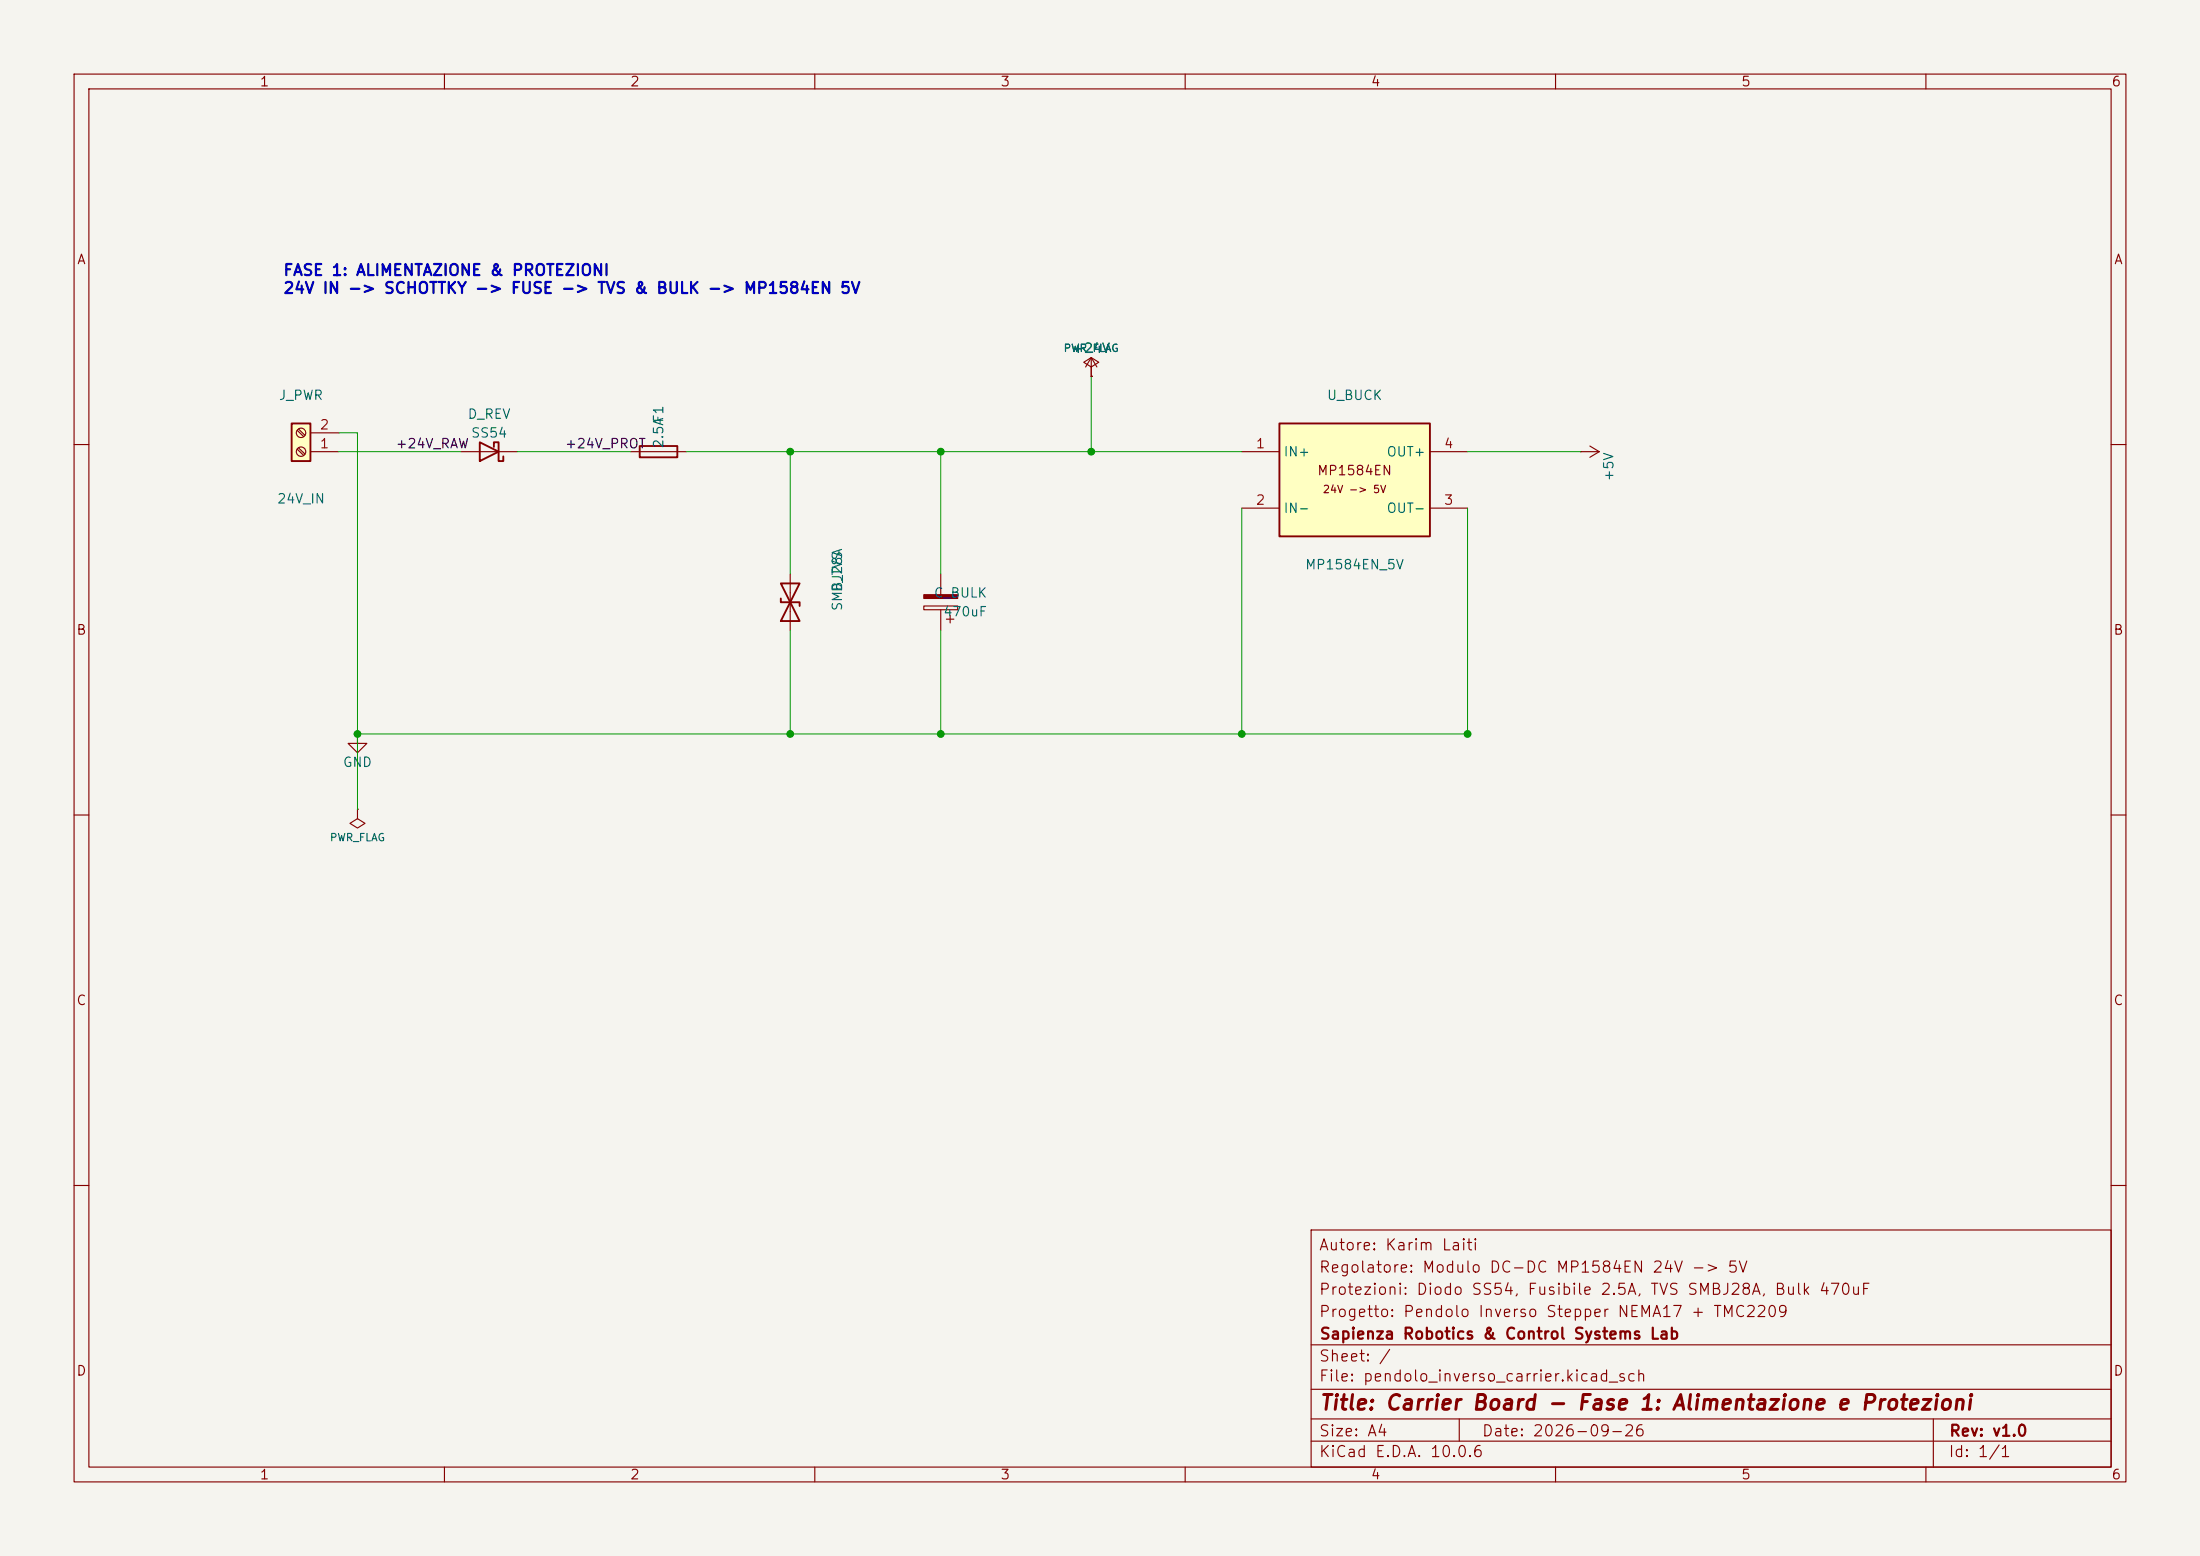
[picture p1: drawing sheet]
(kicad_sch
 (version 20250114)
 (generator "eeschema")
 (generator_version "10.0")
 (paper "A4")
 (title_block
  (title "Carrier Board - Fase 1: Alimentazione e Protezioni")
  (date "2026-09-26")
  (rev "v1.0")
  (company "Sapienza Robotics & Control Systems Lab")
  (comment 1 "Progetto: Pendolo Inverso Stepper NEMA17 + TMC2209")
  (comment 2 "Protezioni: Diodo SS54, Fusibile 2.5A, TVS SMBJ28A, Bulk 470uF")
  (comment 3 "Regolatore: Modulo DC-DC MP1584EN 24V -> 5V")
  (comment 4 "Autore: Karim Laiti"))
 (lib_symbols
(symbol "Connector:Screw_Terminal_01x02"
  (pin_names
   (offset 1.016) (hide yes))
  (exclude_from_sim no)
  (in_bom yes)
  (on_board yes)
  (in_pos_files yes)
  (duplicate_pin_numbers_are_jumpers no)
  (property "Reference" "J" (at 0 2.54 0) (show_name no) (do_not_autoplace no) (effects (font (size 1.27 1.27))))
  (property "Value" "Screw_Terminal_01x02" (at 0 -5.08 0) (show_name no) (do_not_autoplace no) (effects (font (size 1.27 1.27))))
  (property "Footprint" "" (at 0 0 0) (show_name no) (do_not_autoplace no) (hide yes) (effects (font (size 1.27 1.27))))
  (property "Datasheet" "" (at 0 0 0) (show_name no) (do_not_autoplace no) (hide yes) (effects (font (size 1.27 1.27))))
  (property "Description" "Generic screw terminal, single row, 01x02, script generated (kicad-library-utils/schlib/autogen/connector/)" (at 0 0 0) (show_name no) (do_not_autoplace no) (hide yes) (effects (font (size 1.27 1.27))))
  (symbol "Screw_Terminal_01x02_1_1"
   (rectangle (start -1.27 1.27) (end 1.27 -3.81) (stroke (width 0.254) (type default)) (fill (type background)))
   (polyline (pts (xy -0.5334 0.3302) (xy 0.3302 -0.508)) (stroke (width 0.1524) (type default)) (fill (type none)))
   (polyline (pts (xy -0.5334 -2.2098) (xy 0.3302 -3.048)) (stroke (width 0.1524) (type default)) (fill (type none)))
   (polyline (pts (xy -0.3556 0.508) (xy 0.508 -0.3302)) (stroke (width 0.1524) (type default)) (fill (type none)))
   (polyline (pts (xy -0.3556 -2.032) (xy 0.508 -2.8702)) (stroke (width 0.1524) (type default)) (fill (type none)))
   (circle (center 0 0) (radius 0.635) (stroke (width 0.1524) (type default)) (fill (type none)))
   (circle (center 0 -2.54) (radius 0.635) (stroke (width 0.1524) (type default)) (fill (type none)))
   (pin passive line (at -5.08 0 0) (length 3.81) (name "Pin_1" (effects (font (size 1.27 1.27)))) (number "1" (effects (font (size 1.27 1.27)))))
   (pin passive line (at -5.08 -2.54 0) (length 3.81) (name "Pin_2" (effects (font (size 1.27 1.27)))) (number "2" (effects (font (size 1.27 1.27))))))
  (embedded_fonts no))
(symbol "Device:D_Schottky"
  (pin_numbers (hide yes))
  (pin_names
   (offset 1.016) (hide yes))
  (exclude_from_sim no)
  (in_bom yes)
  (on_board yes)
  (in_pos_files yes)
  (duplicate_pin_numbers_are_jumpers no)
  (property "Reference" "D" (at 0 2.54 0) (show_name no) (do_not_autoplace no) (effects (font (size 1.27 1.27))))
  (property "Value" "D_Schottky" (at 0 -2.54 0) (show_name no) (do_not_autoplace no) (effects (font (size 1.27 1.27))))
  (property "Footprint" "" (at 0 0 0) (show_name no) (do_not_autoplace no) (hide yes) (effects (font (size 1.27 1.27))))
  (property "Datasheet" "" (at 0 0 0) (show_name no) (do_not_autoplace no) (hide yes) (effects (font (size 1.27 1.27))))
  (property "Description" "Schottky diode" (at 0 0 0) (show_name no) (do_not_autoplace no) (hide yes) (effects (font (size 1.27 1.27))))
  (symbol "D_Schottky_0_1"
   (polyline (pts (xy -1.905 0.635) (xy -1.905 1.27) (xy -1.27 1.27) (xy -1.27 -1.27) (xy -0.635 -1.27) (xy -0.635 -0.635)) (stroke (width 0.254) (type default)) (fill (type none)))
   (polyline (pts (xy 1.27 1.27) (xy 1.27 -1.27) (xy -1.27 0) (xy 1.27 1.27)) (stroke (width 0.254) (type default)) (fill (type none)))
   (polyline (pts (xy 1.27 0) (xy -1.27 0)) (stroke (width 0) (type default)) (fill (type none))))
  (symbol "D_Schottky_1_1"
   (pin passive line (at -3.81 0 0) (length 2.54) (name "K" (effects (font (size 1.27 1.27)))) (number "1" (effects (font (size 1.27 1.27)))))
   (pin passive line (at 3.81 0 180) (length 2.54) (name "A" (effects (font (size 1.27 1.27)))) (number "2" (effects (font (size 1.27 1.27))))))
  (embedded_fonts no))
(symbol "Device:Fuse"
  (pin_numbers (hide yes))
  (pin_names
   (offset 0))
  (exclude_from_sim no)
  (in_bom yes)
  (on_board yes)
  (in_pos_files yes)
  (duplicate_pin_numbers_are_jumpers no)
  (property "Reference" "F" (at 2.032 0 90) (show_name no) (do_not_autoplace no) (effects (font (size 1.27 1.27))))
  (property "Value" "Fuse" (at -1.905 0 90) (show_name no) (do_not_autoplace no) (effects (font (size 1.27 1.27))))
  (property "Footprint" "" (at -1.778 0 90) (show_name no) (do_not_autoplace no) (hide yes) (effects (font (size 1.27 1.27))))
  (property "Datasheet" "" (at 0 0 0) (show_name no) (do_not_autoplace no) (hide yes) (effects (font (size 1.27 1.27))))
  (property "Description" "Fuse" (at 0 0 0) (show_name no) (do_not_autoplace no) (hide yes) (effects (font (size 1.27 1.27))))
  (symbol "Fuse_0_1"
   (rectangle (start -0.762 -2.54) (end 0.762 2.54) (stroke (width 0.254) (type default)) (fill (type none)))
   (polyline (pts (xy 0 2.54) (xy 0 -2.54)) (stroke (width 0) (type default)) (fill (type none))))
  (symbol "Fuse_1_1"
   (pin passive line (at 0 3.81 270) (length 1.27) (name "" (effects (font (size 1.27 1.27)))) (number "1" (effects (font (size 1.27 1.27)))))
   (pin passive line (at 0 -3.81 90) (length 1.27) (name "" (effects (font (size 1.27 1.27)))) (number "2" (effects (font (size 1.27 1.27))))))
  (embedded_fonts no))
(symbol "Device:D_TVS"
  (pin_numbers (hide yes))
  (pin_names
   (offset 1.016) (hide yes))
  (exclude_from_sim no)
  (in_bom yes)
  (on_board yes)
  (in_pos_files yes)
  (duplicate_pin_numbers_are_jumpers no)
  (property "Reference" "D" (at 0 2.54 0) (show_name no) (do_not_autoplace no) (effects (font (size 1.27 1.27))))
  (property "Value" "D_TVS" (at 0 -2.54 0) (show_name no) (do_not_autoplace no) (effects (font (size 1.27 1.27))))
  (property "Footprint" "" (at 0 0 0) (show_name no) (do_not_autoplace no) (hide yes) (effects (font (size 1.27 1.27))))
  (property "Datasheet" "" (at 0 0 0) (show_name no) (do_not_autoplace no) (hide yes) (effects (font (size 1.27 1.27))))
  (property "Description" "Bidirectional transient-voltage-suppression diode" (at 0 0 0) (show_name no) (do_not_autoplace no) (hide yes) (effects (font (size 1.27 1.27))))
  (symbol "D_TVS_0_1"
   (polyline (pts (xy -2.54 1.27) (xy -2.54 -1.27) (xy 2.54 1.27) (xy 2.54 -1.27) (xy -2.54 1.27)) (stroke (width 0.254) (type default)) (fill (type none)))
   (polyline (pts (xy 0.508 1.27) (xy 0 1.27) (xy 0 -1.27) (xy -0.508 -1.27)) (stroke (width 0.254) (type default)) (fill (type none)))
   (polyline (pts (xy 1.27 0) (xy -1.27 0)) (stroke (width 0) (type default)) (fill (type none))))
  (symbol "D_TVS_1_1"
   (pin passive line (at -3.81 0 0) (length 2.54) (name "A1" (effects (font (size 1.27 1.27)))) (number "1" (effects (font (size 1.27 1.27)))))
   (pin passive line (at 3.81 0 180) (length 2.54) (name "A2" (effects (font (size 1.27 1.27)))) (number "2" (effects (font (size 1.27 1.27))))))
  (embedded_fonts no))
(symbol "Device:C_Polarized"
  (pin_numbers (hide yes))
  (pin_names
   (offset 0.254))
  (exclude_from_sim no)
  (in_bom yes)
  (on_board yes)
  (in_pos_files yes)
  (duplicate_pin_numbers_are_jumpers no)
  (property "Reference" "C" (at 0.635 2.54 0) (show_name no) (do_not_autoplace no) (effects (font (size 1.27 1.27)) (justify left)))
  (property "Value" "C_Polarized" (at 0.635 -2.54 0) (show_name no) (do_not_autoplace no) (effects (font (size 1.27 1.27)) (justify left)))
  (property "Footprint" "" (at 0.9652 -3.81 0) (show_name no) (do_not_autoplace no) (hide yes) (effects (font (size 1.27 1.27))))
  (property "Datasheet" "" (at 0 0 0) (show_name no) (do_not_autoplace no) (hide yes) (effects (font (size 1.27 1.27))))
  (property "Description" "Polarized capacitor" (at 0 0 0) (show_name no) (do_not_autoplace no) (hide yes) (effects (font (size 1.27 1.27))))
  (symbol "C_Polarized_0_1"
   (rectangle (start -2.286 0.508) (end 2.286 1.016) (stroke (width 0) (type default)) (fill (type none)))
   (polyline (pts (xy -1.778 2.286) (xy -0.762 2.286)) (stroke (width 0) (type default)) (fill (type none)))
   (polyline (pts (xy -1.27 2.794) (xy -1.27 1.778)) (stroke (width 0) (type default)) (fill (type none)))
   (rectangle (start 2.286 -0.508) (end -2.286 -1.016) (stroke (width 0) (type default)) (fill (type outline))))
  (symbol "C_Polarized_1_1"
   (pin passive line (at 0 3.81 270) (length 2.794) (name "" (effects (font (size 1.27 1.27)))) (number "1" (effects (font (size 1.27 1.27)))))
   (pin passive line (at 0 -3.81 90) (length 2.794) (name "" (effects (font (size 1.27 1.27)))) (number "2" (effects (font (size 1.27 1.27))))))
  (embedded_fonts no))
 (symbol "pendolo_inverso:MP1584EN_Buck_Module"
  (in_bom yes)
  (on_board yes)
  (property "Reference" "U" (at 0 8.89 0) (effects (font (size 1.27 1.27))))
  (property "Value" "MP1584EN_5V" (at 0 -8.89 0) (effects (font (size 1.27 1.27))))
  (property "Footprint" "Connector_PinHeader_2.54mm:PinHeader_1x04_P2.54mm_Vertical" (at 0 0 0) (hide yes) (effects (font (size 1.27 1.27))))
  (property "Description" "MP1584EN DC-DC Step-Down Buck Converter Module 24V to 5V 3A" (at 0 0 0) (hide yes) (effects (font (size 1.27 1.27))))
  (symbol "MP1584EN_Buck_Module_0_1"
   (rectangle (start -10.16 7.62) (end 10.16 -7.62) (stroke (width 0.254) (type default)) (fill (type background)))
   (text "MP1584EN" (at 0 1.27 0) (effects (font (size 1.27 1.27))))
   (text "24V -> 5V" (at 0 -1.27 0) (effects (font (size 1.0 1.0)))))
  (symbol "MP1584EN_Buck_Module_1_1"
   (pin power_in line (at -15.24 3.81 0) (length 5.08) (name "IN+" (effects (font (size 1.27 1.27)))) (number "1" (effects (font (size 1.27 1.27)))))
   (pin power_in line (at -15.24 -3.81 0) (length 5.08) (name "IN-" (effects (font (size 1.27 1.27)))) (number "2" (effects (font (size 1.27 1.27)))))
   (pin power_in line (at 15.24 -3.81 180) (length 5.08) (name "OUT-" (effects (font (size 1.27 1.27)))) (number "3" (effects (font (size 1.27 1.27)))))
   (pin power_out line (at 15.24 3.81 180) (length 5.08) (name "OUT+" (effects (font (size 1.27 1.27)))) (number "4" (effects (font (size 1.27 1.27)))))))
(symbol "power:+24V"
  (power global)
  (pin_numbers (hide yes))
  (pin_names
   (offset 0) (hide yes))
  (exclude_from_sim no)
  (in_bom yes)
  (on_board yes)
  (in_pos_files yes)
  (duplicate_pin_numbers_are_jumpers no)
  (property "Reference" "#PWR" (at 0 -3.81 0) (show_name no) (do_not_autoplace no) (hide yes) (effects (font (size 1.27 1.27))))
  (property "Value" "+24V" (at 0 3.556 0) (show_name no) (do_not_autoplace no) (effects (font (size 1.27 1.27))))
  (property "Footprint" "" (at 0 0 0) (show_name no) (do_not_autoplace no) (hide yes) (effects (font (size 1.27 1.27))))
  (property "Datasheet" "" (at 0 0 0) (show_name no) (do_not_autoplace no) (hide yes) (effects (font (size 1.27 1.27))))
  (property "Description" "Power symbol creates a global label with name \"+24V\"" (at 0 0 0) (show_name no) (do_not_autoplace no) (hide yes) (effects (font (size 1.27 1.27))))
  (symbol "+24V_0_1"
   (polyline (pts (xy -0.762 1.27) (xy 0 2.54)) (stroke (width 0) (type default)) (fill (type none)))
   (polyline (pts (xy 0 2.54) (xy 0.762 1.27)) (stroke (width 0) (type default)) (fill (type none)))
   (polyline (pts (xy 0 0) (xy 0 2.54)) (stroke (width 0) (type default)) (fill (type none))))
  (symbol "+24V_1_1"
   (pin power_in line (at 0 0 90) (length 0) (name "" (effects (font (size 1.27 1.27)))) (number "1" (effects (font (size 1.27 1.27))))))
  (embedded_fonts no))
(symbol "power:+5V"
  (power global)
  (pin_numbers (hide yes))
  (pin_names
   (offset 0) (hide yes))
  (exclude_from_sim no)
  (in_bom yes)
  (on_board yes)
  (in_pos_files yes)
  (duplicate_pin_numbers_are_jumpers no)
  (property "Reference" "#PWR" (at 0 -3.81 0) (show_name no) (do_not_autoplace no) (hide yes) (effects (font (size 1.27 1.27))))
  (property "Value" "+5V" (at 0 3.556 0) (show_name no) (do_not_autoplace no) (effects (font (size 1.27 1.27))))
  (property "Footprint" "" (at 0 0 0) (show_name no) (do_not_autoplace no) (hide yes) (effects (font (size 1.27 1.27))))
  (property "Datasheet" "" (at 0 0 0) (show_name no) (do_not_autoplace no) (hide yes) (effects (font (size 1.27 1.27))))
  (property "Description" "Power symbol creates a global label with name \"+5V\"" (at 0 0 0) (show_name no) (do_not_autoplace no) (hide yes) (effects (font (size 1.27 1.27))))
  (symbol "+5V_0_1"
   (polyline (pts (xy -0.762 1.27) (xy 0 2.54)) (stroke (width 0) (type default)) (fill (type none)))
   (polyline (pts (xy 0 2.54) (xy 0.762 1.27)) (stroke (width 0) (type default)) (fill (type none)))
   (polyline (pts (xy 0 0) (xy 0 2.54)) (stroke (width 0) (type default)) (fill (type none))))
  (symbol "+5V_1_1"
   (pin power_in line (at 0 0 90) (length 0) (name "" (effects (font (size 1.27 1.27)))) (number "1" (effects (font (size 1.27 1.27))))))
  (embedded_fonts no))
(symbol "power:GND"
  (power global)
  (pin_numbers (hide yes))
  (pin_names
   (offset 0) (hide yes))
  (exclude_from_sim no)
  (in_bom yes)
  (on_board yes)
  (in_pos_files yes)
  (duplicate_pin_numbers_are_jumpers no)
  (property "Reference" "#PWR" (at 0 -6.35 0) (show_name no) (do_not_autoplace no) (hide yes) (effects (font (size 1.27 1.27))))
  (property "Value" "GND" (at 0 -3.81 0) (show_name no) (do_not_autoplace no) (effects (font (size 1.27 1.27))))
  (property "Footprint" "" (at 0 0 0) (show_name no) (do_not_autoplace no) (hide yes) (effects (font (size 1.27 1.27))))
  (property "Datasheet" "" (at 0 0 0) (show_name no) (do_not_autoplace no) (hide yes) (effects (font (size 1.27 1.27))))
  (property "Description" "Power symbol creates a global label with name \"GND\" , ground" (at 0 0 0) (show_name no) (do_not_autoplace no) (hide yes) (effects (font (size 1.27 1.27))))
  (symbol "GND_0_1"
   (polyline (pts (xy 0 0) (xy 0 -1.27) (xy 1.27 -1.27) (xy 0 -2.54) (xy -1.27 -1.27) (xy 0 -1.27)) (stroke (width 0) (type default)) (fill (type none))))
  (symbol "GND_1_1"
   (pin power_in line (at 0 0 270) (length 0) (name "" (effects (font (size 1.27 1.27)))) (number "1" (effects (font (size 1.27 1.27))))))
  (embedded_fonts no))
(symbol "power:PWR_FLAG"
  (power global)
  (pin_numbers (hide yes))
  (pin_names
   (offset 0) (hide yes))
  (exclude_from_sim no)
  (in_bom yes)
  (on_board yes)
  (in_pos_files yes)
  (duplicate_pin_numbers_are_jumpers no)
  (property "Reference" "#FLG" (at 0 1.905 0) (show_name no) (do_not_autoplace no) (hide yes) (effects (font (size 1.27 1.27))))
  (property "Value" "PWR_FLAG" (at 0 3.81 0) (show_name no) (do_not_autoplace no) (effects (font (size 1.27 1.27))))
  (property "Footprint" "" (at 0 0 0) (show_name no) (do_not_autoplace no) (hide yes) (effects (font (size 1.27 1.27))))
  (property "Datasheet" "" (at 0 0 0) (show_name no) (do_not_autoplace no) (hide yes) (effects (font (size 1.27 1.27))))
  (property "Description" "Special symbol for telling ERC where power comes from" (at 0 0 0) (show_name no) (do_not_autoplace no) (hide yes) (effects (font (size 1.27 1.27))))
  (symbol "PWR_FLAG_0_0"
   (pin power_out line (at 0 0 90) (length 0) (name "" (effects (font (size 1.27 1.27)))) (number "1" (effects (font (size 1.27 1.27))))))
  (symbol "PWR_FLAG_0_1"
   (polyline (pts (xy 0 0) (xy 0 1.27) (xy -1.016 1.905) (xy 0 2.54) (xy 1.016 1.905) (xy 0 1.27)) (stroke (width 0) (type default)) (fill (type none))))
  (embedded_fonts no)))
 (symbol
  (lib_id "Connector:Screw_Terminal_01x02")
  (at 40.64 60.96 180)
  (unit 1)
  (exclude_from_sim no)
  (in_bom yes)
  (on_board yes)
  (dnp no)
  (property "Reference" "J_PWR" (at 40.64 53.34 0) (effects (font (size 1.27 1.27))))
  (property "Value" "24V_IN" (at 40.64 67.31 0) (effects (font (size 1.27 1.27))))
  (property "Footprint" "TerminalBlock_Phoenix:TerminalBlock_Phoenix_MKDS-1,5-2-5.08_1x02_P5.08mm_Horizontal" (at 40.64 60.96 0) (hide yes) (effects (font (size 1.27 1.27))))
  (property "Datasheet" "~" (at 40.64 60.96 0) (hide yes) (effects (font (size 1.27 1.27))))
  (property "Description" "Generic screw terminal, single row, 01x02" (at 40.64 60.96 0) (hide yes) (effects (font (size 1.27 1.27))))
  (pin "1")
  (pin "2"))
 (symbol
  (lib_id "Device:D_Schottky")
  (at 66.04 60.96 180)
  (unit 1)
  (exclude_from_sim no)
  (in_bom yes)
  (on_board yes)
  (dnp no)
  (property "Reference" "D_REV" (at 66.04 55.88 0) (effects (font (size 1.27 1.27))))
  (property "Value" "SS54" (at 66.04 58.42 0) (effects (font (size 1.27 1.27))))
  (property "Footprint" "Diode_SMD:D_SMC" (at 66.04 60.96 0) (hide yes) (effects (font (size 1.27 1.27))))
  (property "Datasheet" "~" (at 66.04 60.96 0) (hide yes) (effects (font (size 1.27 1.27))))
  (property "Description" "Schottky diode" (at 66.04 60.96 0) (hide yes) (effects (font (size 1.27 1.27))))
  (pin "1")
  (pin "2"))
 (symbol
  (lib_id "Device:Fuse")
  (at 88.90 60.96 90)
  (unit 1)
  (exclude_from_sim no)
  (in_bom yes)
  (on_board yes)
  (dnp no)
  (property "Reference" "F1" (at 88.90 55.88 0) (effects (font (size 1.27 1.27))))
  (property "Value" "2.5A" (at 88.90 58.42 0) (effects (font (size 1.27 1.27))))
  (property "Footprint" "Fuse:Fuseholder_Blade_Mini_Keystone_3568" (at 88.90 60.96 0) (hide yes) (effects (font (size 1.27 1.27))))
  (property "Datasheet" "~" (at 88.90 60.96 0) (hide yes) (effects (font (size 1.27 1.27))))
  (property "Description" "Fuse" (at 88.90 60.96 0) (hide yes) (effects (font (size 1.27 1.27))))
  (pin "1")
  (pin "2"))
 (symbol
  (lib_id "Device:D_TVS")
  (at 106.68 81.28 90)
  (unit 1)
  (exclude_from_sim no)
  (in_bom yes)
  (on_board yes)
  (dnp no)
  (property "Reference" "D_TVS" (at 113.03 80.01 0) (effects (font (size 1.27 1.27)) (justify left)))
  (property "Value" "SMBJ28A" (at 113.03 82.55 0) (effects (font (size 1.27 1.27)) (justify left)))
  (property "Footprint" "Diode_SMD:D_SMB" (at 106.68 81.28 0) (hide yes) (effects (font (size 1.27 1.27))))
  (property "Datasheet" "~" (at 106.68 81.28 0) (hide yes) (effects (font (size 1.27 1.27))))
  (property "Description" "Bidirectional transient-voltage-suppression diode" (at 106.68 81.28 0) (hide yes) (effects (font (size 1.27 1.27))))
  (pin "1")
  (pin "2"))
 (symbol
  (lib_id "Device:C_Polarized")
  (at 127.00 81.28 180)
  (unit 1)
  (exclude_from_sim no)
  (in_bom yes)
  (on_board yes)
  (dnp no)
  (property "Reference" "C_BULK" (at 133.35 80.01 0) (effects (font (size 1.27 1.27)) (justify left)))
  (property "Value" "470uF" (at 133.35 82.55 0) (effects (font (size 1.27 1.27)) (justify left)))
  (property "Footprint" "Capacitor_THT:CP_Radial_D10.0mm_P5.00mm" (at 127.00 81.28 0) (hide yes) (effects (font (size 1.27 1.27))))
  (property "Datasheet" "~" (at 127.00 81.28 0) (hide yes) (effects (font (size 1.27 1.27))))
  (property "Description" "Polarized capacitor" (at 127.00 81.28 0) (hide yes) (effects (font (size 1.27 1.27))))
  (pin "1")
  (pin "2"))
 (symbol
  (lib_id "pendolo_inverso:MP1584EN_Buck_Module")
  (at 182.88 64.77 0)
  (unit 1)
  (exclude_from_sim no)
  (in_bom yes)
  (on_board yes)
  (dnp no)
  (property "Reference" "U_BUCK" (at 182.88 53.34 0) (effects (font (size 1.27 1.27))))
  (property "Value" "MP1584EN_5V" (at 182.88 76.20 0) (effects (font (size 1.27 1.27))))
  (property "Footprint" "Connector_PinHeader_2.54mm:PinHeader_1x04_P2.54mm_Vertical" (at 182.88 64.77 0) (hide yes) (effects (font (size 1.27 1.27))))
  (property "Description" "MP1584EN DC-DC Step-Down Buck Converter Module 24V to 5V 3A" (at 182.88 64.77 0) (hide yes) (effects (font (size 1.27 1.27))))
  (pin "1")
  (pin "2")
  (pin "3")
  (pin "4"))
 (symbol
  (lib_id "power:+24V")
  (at 147.32 50.80 0)
  (unit 1)
  (exclude_from_sim no)
  (in_bom yes)
  (on_board yes)
  (dnp no)
  (property "Reference" "#PWR01" (at 147.32 54.61 0) (hide yes) (effects (font (size 1.27 1.27))))
  (property "Value" "+24V" (at 147.32 46.99 0) (effects (font (size 1.27 1.27))))
  (property "Footprint" "" (at 147.32 50.80 0) (hide yes) (effects (font (size 1.27 1.27))))
  (pin "1"))
 (symbol
  (lib_id "power:+5V")
  (at 213.36 60.96 270)
  (unit 1)
  (exclude_from_sim no)
  (in_bom yes)
  (on_board yes)
  (dnp no)
  (property "Reference" "#PWR02" (at 209.55 60.96 0) (hide yes) (effects (font (size 1.27 1.27))))
  (property "Value" "+5V" (at 217.17 60.96 0) (effects (font (size 1.27 1.27)) (justify left)))
  (property "Footprint" "" (at 213.36 60.96 0) (hide yes) (effects (font (size 1.27 1.27))))
  (pin "1"))
 (symbol
  (lib_id "power:GND")
  (at 48.26 99.06 0)
  (unit 1)
  (exclude_from_sim no)
  (in_bom yes)
  (on_board yes)
  (dnp no)
  (property "Reference" "#PWR03" (at 48.26 105.41 0) (hide yes) (effects (font (size 1.27 1.27))))
  (property "Value" "GND" (at 48.26 102.87 0) (effects (font (size 1.27 1.27))))
  (property "Footprint" "" (at 48.26 99.06 0) (hide yes) (effects (font (size 1.27 1.27))))
  (pin "1"))
 (symbol
  (lib_id "power:PWR_FLAG")
  (at 147.32 50.80 0)
  (unit 1)
  (exclude_from_sim no)
  (in_bom yes)
  (on_board yes)
  (dnp no)
  (property "Reference" "#FLG01" (at 147.32 48.26 0) (hide yes) (effects (font (size 1.27 1.27))))
  (property "Value" "PWR_FLAG" (at 147.32 46.99 0) (effects (font (size 1.0 1.0))))
  (property "Footprint" "" (at 147.32 50.80 0) (hide yes) (effects (font (size 1.27 1.27))))
  (pin "1"))
 (symbol
  (lib_id "power:PWR_FLAG")
  (at 48.26 109.22 180)
  (unit 1)
  (exclude_from_sim no)
  (in_bom yes)
  (on_board yes)
  (dnp no)
  (property "Reference" "#FLG02" (at 48.26 111.76 0) (hide yes) (effects (font (size 1.27 1.27))))
  (property "Value" "PWR_FLAG" (at 48.26 113.03 0) (effects (font (size 1.0 1.0))))
  (property "Footprint" "" (at 48.26 109.22 0) (hide yes) (effects (font (size 1.27 1.27))))
  (pin "1"))
 (wire (pts (xy 45.72 60.96) (xy 62.23 60.96)) (stroke (width 0) (type default)))
 (wire (pts (xy 69.85 60.96) (xy 85.09 60.96)) (stroke (width 0) (type default)))
 (wire (pts (xy 92.71 60.96) (xy 167.64 60.96)) (stroke (width 0) (type default)))
 (wire (pts (xy 106.68 60.96) (xy 106.68 77.47)) (stroke (width 0) (type default)))
 (wire (pts (xy 127.00 60.96) (xy 127.00 77.47)) (stroke (width 0) (type default)))
 (wire (pts (xy 147.32 60.96) (xy 147.32 50.80)) (stroke (width 0) (type default)))
 (wire (pts (xy 45.72 58.42) (xy 48.26 58.42)) (stroke (width 0) (type default)))
 (wire (pts (xy 48.26 58.42) (xy 48.26 99.06)) (stroke (width 0) (type default)))
 (wire (pts (xy 48.26 99.06) (xy 48.26 109.22)) (stroke (width 0) (type default)))
 (wire (pts (xy 48.26 99.06) (xy 198.12 99.06)) (stroke (width 0) (type default)))
 (wire (pts (xy 106.68 85.09) (xy 106.68 99.06)) (stroke (width 0) (type default)))
 (wire (pts (xy 127.00 85.09) (xy 127.00 99.06)) (stroke (width 0) (type default)))
 (wire (pts (xy 167.64 68.58) (xy 167.64 99.06)) (stroke (width 0) (type default)))
 (wire (pts (xy 198.12 68.58) (xy 198.12 99.06)) (stroke (width 0) (type default)))
 (wire (pts (xy 198.12 60.96) (xy 213.36 60.96)) (stroke (width 0) (type default)))
 (junction (at 106.68 60.96) (diameter 0.9144) (color 0 0 0 0))
 (junction (at 127.00 60.96) (diameter 0.9144) (color 0 0 0 0))
 (junction (at 147.32 60.96) (diameter 0.9144) (color 0 0 0 0))
 (junction (at 48.26 99.06) (diameter 0.9144) (color 0 0 0 0))
 (junction (at 106.68 99.06) (diameter 0.9144) (color 0 0 0 0))
 (junction (at 127.00 99.06) (diameter 0.9144) (color 0 0 0 0))
 (junction (at 167.64 99.06) (diameter 0.9144) (color 0 0 0 0))
 (junction (at 198.12 99.06) (diameter 0.9144) (color 0 0 0 0))
 (label "+24V_RAW" (at 53.34 60.96 0) (fields_autoplaced yes) (effects (font (size 1.27 1.27)) (justify left bottom)))
 (label "+24V_PROT" (at 76.20 60.96 0) (fields_autoplaced yes) (effects (font (size 1.27 1.27)) (justify left bottom)))
 (text "FASE 1: ALIMENTAZIONE & PROTEZIONI\n24V IN -> SCHOTTKY -> FUSE -> TVS & BULK -> MP1584EN 5V" (at 38.10 40.00 0) (effects (font (size 1.5 1.5) bold) (justify left bottom)))
 (sheet_instances
  (path ""
   (page "1"))))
